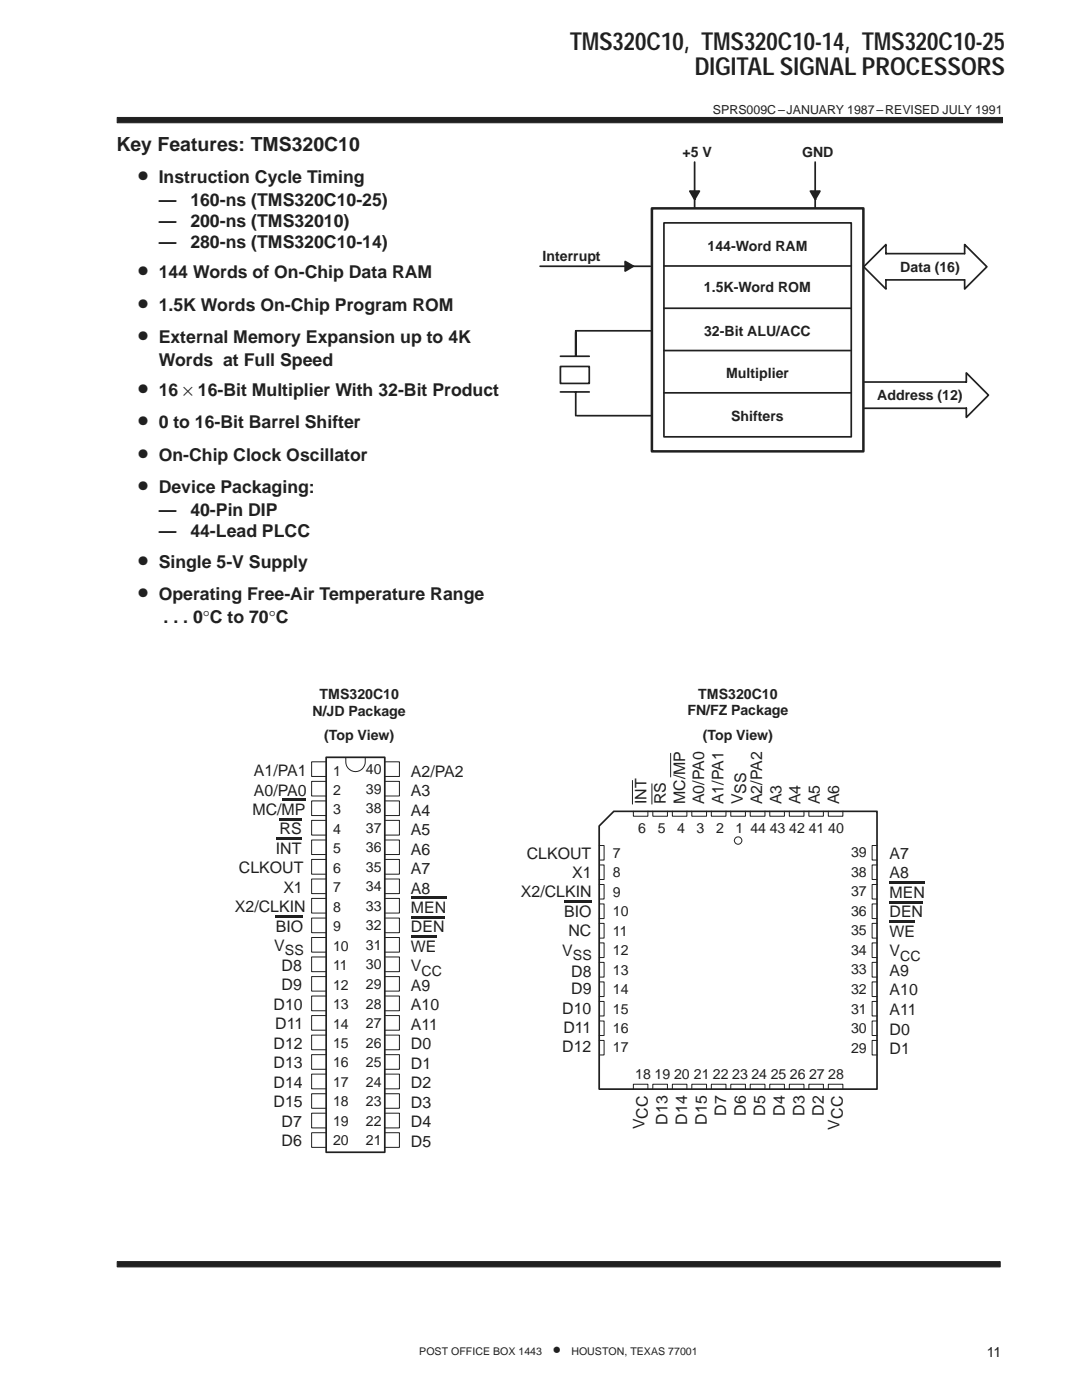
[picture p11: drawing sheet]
<svg xmlns="http://www.w3.org/2000/svg" width="216mm" height="279mm" viewBox="0 0 216 279" stroke-linecap="round" stroke-linejoin="round" font-family="sans-serif">
<path d="M130.1 41.6h42.2v48.5h-42.2z" fill="none" stroke="#231f20" stroke-width=".5"/>
<path d="M132.5 44.5h37.4v42.7h-37.4z" fill="none" stroke="#231f20" stroke-width=".34"/>
<path d="M192.5 48.8l4.4 4.4-4.4 4.5z" fill="#fff"/>
<path d="M192.5 50.6v-1.8l4.4 4.4-4.4 4.5v-1.8" fill="none" stroke="#231f20" stroke-width=".34"/>
<path d="M172.3 53.2l4.5-4.4v8.9z" fill="#fff"/>
<path d="M132.5 53.1h37.4M192.5 50.6h-15.7v-1.8l-4.5 4.4 4.5 4.5v-1.8h15.7M132.5 61.5h37.4M132.5 70h37.4M132.5 78.4h37.4" fill="none" stroke="#231f20" stroke-width=".34"/>
<path d="M192.8 74.4l4.4 4.5-4.4 4.4z" fill="#fff"/>
<path d="M138.6 32.3v9.2M162.7 32.3v9.2M107.8 53.1h22M111.8 73.1h5.8v3.4h-5.8zM111.8 71.1h5.8M111.8 78.2h5.8M114.9 78.2v4.8M129.9 66h-15v5.1M172.5 76.2h20.3v-1.8l4.4 4.5-4.4 4.4v-1.8h-20.3M115.1 83h15M65.1 151.1h11.7v78.9h-11.7zM119.6 164.8l2.9-2.9h52.5v55.5h-55.4z" fill="none" stroke="#231f20" stroke-width=".34"/>
<g fill="#231f20" stroke="#231f20" stroke-width=".34">
<path d="M124.7 52.2l1.7 .9-1.7 1z" fill-rule="evenodd"/>
<path d="M137.6 38.1h2l-1 1.7z" fill-rule="evenodd"/>
<path d="M161.7 38.1h1.9l-.9 1.7z" fill-rule="evenodd"/>
</g>
<g fill="none" stroke="#231f20" stroke-width=".2">
<path d="M138.6 39.8h.1M162.7 39.8h.1M126.4 53.1h.1M65.1 152h-2.9v3h2.9M65.1 155.9h-2.9v3h2.9M65.1 159.8h-2.9v3h2.9M69 151.1a2.23 2.23 0 0 0 1.5 2.8 1.94 1.94 0 0 0 2.4-1.9v-.9M76.8 152h2.9v3h-2.9M76.8 155.9h2.9v3h-2.9M76.8 159.8h2.9v3h-2.9M126.2 155.8v4.7M130.1 156.4v4.1"/>
<path d="M133.8 150.3v4.8M65.1 163.7h-2.9v3h2.9M65.1 167.6h-2.9v2.9h2.9M65.1 171.5h-2.9v3h2.9M65.1 175.4h-2.9v2.9h2.9M65.1 179.3h-2.9v2.9h2.9M76.8 163.7h2.9v3h-2.9M76.8 167.6h2.9v2.9h-2.9M76.8 171.5h2.9v3h-2.9M76.8 175.4h2.9v2.9h-2.9M76.8 179.3h2.9v2.9h-2.9M119.6 176.5h.9v2.9h-.9"/>
<path d="M119.6 172.6h.9v2.9h-.9M119.6 168.7h.9v2.9h-.9M126.4 161.9v1h2.9v-1M130.3 161.9v1h2.9v-1M134.2 161.9v1h2.9v-1M138 161.9v1h3v-1M141.9 161.9v1h3v-1M145.8 161.9v1h2.9v-1M149.7 161.9v1h2.9v-1M153.6 161.9v1h2.9v-1M157.5 161.9v1h2.9v-1M161.4 161.9v1h2.9v-1"/>
<path d="M165.3 161.9v1h2.9v-1M175 176.5h-1v2.9h1M175 172.6h-1v2.9h1M175 168.7h-1v2.9h1M65.1 183.2h-2.9v2.9h2.9M65.1 187.1h-2.9v2.9h2.9M65.1 191h-2.9v2.9h2.9M65.1 194.9h-2.9v2.9h2.9M65.1 198.8h-2.9v2.9h2.9M76.8 183.2h2.9v2.9h-2.9M76.8 187.1h2.9v2.9h-2.9M76.8 191h2.9v2.9h-2.9"/>
<path d="M76.8 194.9h2.9v2.9h-2.9M76.8 198.8h2.9v2.9h-2.9M119.6 199.9h.9v2.9h-.9M119.6 196h.9v2.9h-.9M119.6 192.1h.9v2.9h-.9M119.6 188.2h.9v2.9h-.9M119.6 184.3h.9v2.9h-.9M119.6 180.4h.9v2.9h-.9M175 199.9h-1v2.9h1M175 196h-1v2.9h1M175 192.1h-1v2.9h1M175 188.2h-1v2.9h1"/>
<path d="M175 184.3h-1v2.9h1M175 180.4h-1v2.9h1M65.1 202.7h-2.9v2.9h2.9M65.1 206.6h-2.9v2.9h2.9M65.1 210.5h-2.9v2.9h2.9M65.1 214.4h-2.9v2.9h2.9M65.1 218.3h-2.9v2.9h2.9M76.8 202.7h2.9v2.9h-2.9M76.8 206.6h2.9v2.9h-2.9M76.8 210.5h2.9v2.9h-2.9M76.8 214.4h2.9v2.9h-2.9M76.8 218.3h2.9v2.9h-2.9"/>
<path d="M119.6 207.6h.9v2.9h-.9M119.6 203.8h.9v2.9h-.9M126.4 217.4v-1h2.9v1M130.3 217.4v-1h2.9v1M134.2 217.4v-1h2.9v1M138 217.4v-1h3v1M141.9 217.4v-1h3v1M145.8 217.4v-1h2.9v1M149.7 217.4v-1h2.9v1M153.6 217.4v-1h2.9v1M157.5 217.4v-1h2.9v1M161.4 217.4v-1h2.9v1"/>
<path d="M165.3 217.4v-1h2.9v1M175 207.6h-1v2.9h1M175 203.8h-1v2.9h1M65.1 222.2h-2.9v2.9h2.9M65.1 226.1h-2.9v2.9h2.9M76.8 222.2h2.9v2.9h-2.9M76.8 226.1h2.9v2.9h-2.9"/>
<circle cx="147.3" cy="167.8" r=".74"/>
</g>
<path d="M56.2 159.6h4.8M55 167.4h5.2M55.8 163.5h4.4M82 179.2h7.1M112.6 179.9h5.5M177.5 176.2h7.1M55 183h5.5M82 183.1h6.7M82 187h5.1M177.5 180.1h6.7M177.5 184h5.1" fill="none" stroke="#231f20" stroke-width=".4"/>
<g fill="#231f20" stroke="#231f20" stroke-width=".2">
<path d="M23.4 23.4h176.6v1.1h-176.6z" fill-rule="evenodd"/>
<path d="M23.4 251.8h176.2v1h-176.2z" fill-rule="evenodd"/>
</g>
<g font-size="4.9" fill="#231f20">
<text x="113.7" y="10">TMS320C10, TMS320C10-14, TMS320C10-25</text>
<text x="138.7" y="14.9">DIGITAL SIGNAL PROCESSORS</text>
<text x="27.5" y="36.5">•</text>
<text x="27.5" y="55.6">•</text>
<text x="27.5" y="62">•</text>
<text x="27.5" y="68.4">•</text>
<text x="27.5" y="79">•</text>
<text x="27.5" y="85.5">•</text>
<text x="27.5" y="91.9">•</text>
<text x="27.5" y="98.3">•</text>
<text x="27.5" y="113.4">•</text>
<text x="27.5" y="119.8">•</text>
</g>
<text font-size="3.9" fill="#231f20" x="23.2" y="30.2">Key Features: TMS320C10</text>
<g font-size="3.5" fill="#231f20">
<text x="31.7" y="36.5">Instruction Cycle Timing</text>
<text x="31.7" y="41">—</text>
<text x="38" y="41">160-ns (TMS320C10-25)</text>
<text x="31.7" y="45.3">—</text>
<text x="38" y="45.3">200-ns (TMS32010)</text>
<text x="31.7" y="49.5">—</text>
<text x="38" y="49.5">280-ns (TMS320C10-14)</text>
<text x="31.7" y="55.6">144 Words of On-Chip Data RAM</text>
<text x="31.7" y="62">1.5K Words On-Chip Program ROM</text>
<text x="31.7" y="68.4">External Memory Expansion up to 4K</text>
<text x="31.7" y="73">Words at Full Speed</text>
<text x="31.7" y="79">16 × 16-Bit Multiplier With 32-Bit Product</text>
<text x="31.7" y="85.5">0 to 16-Bit Barrel Shifter</text>
<text x="31.7" y="91.9">On-Chip Clock Oscillator</text>
<text x="31.7" y="98.3">Device Packaging:</text>
<text x="31.7" y="102.9">—</text>
<text x="31.7" y="107.1">—</text>
<text x="38" y="102.9">40-Pin DIP</text>
<text x="38" y="107.1">44-Lead PLCC</text>
<text x="31.7" y="113.4">Single 5-V Supply</text>
<text x="31.7" y="119.8">Operating Free-Air Temperature Range</text>
<text x="32.6" y="124.4">. . . 0°C to 70°C</text>
<text x="110.3" y="270.4">•</text>
</g>
<g font-size="3.2" fill="#231f20">
<text x="50.7" y="154.9">A1/PA1</text>
<text x="82" y="155">A2/PA2</text>
<text x="50.7" y="158.8">A0/PA0</text>
<text x="82" y="158.9">A3</text>
<text x="129" y="160.5" transform="rotate(-90 129 160.5)">INT</text>
<text x="132.9" y="160.5" transform="rotate(-90 132.9 160.5)">RS</text>
<text x="136.7" y="160.5" transform="rotate(-90 136.7 160.5)">MC/MP</text>
<text x="140.5" y="160.5" transform="rotate(-90 140.5 160.5)">A0/PA0</text>
<text x="144.4" y="160.5" transform="rotate(-90 144.4 160.5)">A1/PA1</text>
<text x="148.2" y="160.5" transform="rotate(-90 148.2 160.5)">VSS</text>
<text x="152.1" y="160.5" transform="rotate(-90 152.1 160.5)">A2/PA2</text>
<text x="155.9" y="160.5" transform="rotate(-90 155.9 160.5)">A3</text>
<text x="159.8" y="160.5" transform="rotate(-90 159.8 160.5)">A4</text>
<text x="163.6" y="160.5" transform="rotate(-90 163.6 160.5)">A5</text>
<text x="167.4" y="160.5" transform="rotate(-90 167.4 160.5)">A6</text>
<text x="50.4" y="162.6">MC/MP</text>
<text x="55.8" y="166.5">RS</text>
<text x="82" y="162.8">A4</text>
<text x="82" y="166.7">A5</text>
<text x="55" y="170.4">INT</text>
<text x="82" y="170.6">A6</text>
<text x="105.1" y="171.4">CLKOUT</text>
<text x="177.5" y="171.4">A7</text>
<text x="47.7" y="174.3">CLKOUT</text>
<text x="56.5" y="178.2">X1</text>
<text x="82" y="174.5">A7</text>
<text x="82" y="178.3">A8</text>
<text x="103.9" y="179.1">X2/CLKIN</text>
<text x="114.2" y="175.2">X1</text>
<text x="177.5" y="175.3">A8</text>
<text x="177.5" y="179.2">MEN</text>
<text x="46.9" y="182.1">X2/CLKIN</text>
<text x="55" y="186">BIO</text>
<text x="82" y="182.2">MEN</text>
<text x="112.6" y="183">BIO</text>
<text x="177.5" y="183.1">DEN</text>
<text x="54.7" y="189.9">V</text>
<text x="82" y="186.1">DEN</text>
<text x="82" y="190">WE</text>
<text x="112.2" y="190.7">V</text>
<text x="113.4" y="186.8">NC</text>
<text x="177.5" y="187">WE</text>
<text x="177.5" y="190.9">V</text>
<text x="56.2" y="193.7">D8</text>
<text x="56.2" y="197.6">D9</text>
<text x="82" y="193.9">V</text>
<text x="82" y="197.8">A9</text>
<text x="114" y="194.9">D8</text>
<text x="177.5" y="194.8">A9</text>
<text x="54.6" y="201.5">D10</text>
<text x="82" y="201.6">A10</text>
<text x="112.2" y="202.3">D10</text>
<text x="114" y="198.4">D9</text>
<text x="177.5" y="198.7">A10</text>
<text x="177.5" y="202.6">A11</text>
<text x="54.6" y="209.3">D12</text>
<text x="54.9" y="205.4">D11</text>
<text x="82" y="205.5">A11</text>
<text x="82" y="209.4">D0</text>
<text x="112.4" y="206.1">D11</text>
<text x="177.5" y="206.5">D0</text>
<text x="54.6" y="213.2">D13</text>
<text x="82" y="213.3">D1</text>
<text x="112.2" y="210">D12</text>
<text x="177.5" y="210.4">D1</text>
<text x="54.6" y="217.1">D14</text>
<text x="54.6" y="221">D15</text>
<text x="82" y="217.2">D2</text>
<text x="82" y="221">D3</text>
<text x="56.2" y="224.9">D7</text>
<text x="82" y="224.9">D4</text>
<text x="128.6" y="225.2" transform="rotate(-90 128.6 225.2)">VCC</text>
<text x="133.2" y="224.5" transform="rotate(-90 133.2 224.5)">D13</text>
<text x="137.1" y="224.5" transform="rotate(-90 137.1 224.5)">D14</text>
<text x="141" y="224.5" transform="rotate(-90 141 224.5)">D15</text>
<text x="144.9" y="222.7" transform="rotate(-90 144.9 222.7)">D7</text>
<text x="148.8" y="222.7" transform="rotate(-90 148.8 222.7)">D6</text>
<text x="152.7" y="222.7" transform="rotate(-90 152.7 222.7)">D5</text>
<text x="156.6" y="222.7" transform="rotate(-90 156.6 222.7)">D4</text>
<text x="160.5" y="222.7" transform="rotate(-90 160.5 222.7)">D3</text>
<text x="164.4" y="222.7" transform="rotate(-90 164.4 222.7)">D2</text>
<text x="167.5" y="225.5" transform="rotate(-90 167.5 225.5)">VCC</text>
<text x="56.2" y="228.7">D6</text>
<text x="82" y="228.8">D5</text>
</g>
<g font-size="2.8" fill="#231f20">
<text x="136.2" y="31.4">+5 V</text>
<text x="160" y="31.4">GND</text>
<text x="108.3" y="52.1">Interrupt</text>
<text x="141.2" y="50.1">144-Word RAM</text>
<text x="140.5" y="58.2">1.5K-Word ROM</text>
<text x="179.6" y="54.2">Data (16)</text>
<text x="140.5" y="67">32-Bit ALU/ACC</text>
<text x="144.9" y="75.5">Multiplier</text>
<text x="145.9" y="84">Shifters</text>
<text x="175" y="79.9">Address (12)</text>
<text x="62.4" y="142.9">N/JD Package</text>
<text x="63.8" y="139.5">TMS320C10</text>
<text x="137.2" y="142.6">FN/FZ Package</text>
<text x="139.3" y="139.5">TMS320C10</text>
<text x="64.7" y="147.6">(Top View)</text>
<text x="140.2" y="147.6">(Top View)</text>
<text x="66.5" y="154.8">1</text>
<text x="73" y="154.5">40</text>
<text x="66.5" y="158.7">2</text>
<text x="73" y="158.4">39</text>
<text x="66.5" y="162.5">3</text>
<text x="66.5" y="166.4">4</text>
<text x="73" y="162.3">38</text>
<text x="73" y="166.2">37</text>
<text x="127.3" y="166.2">6</text>
<text x="131.2" y="166.2">5</text>
<text x="135.1" y="166.2">4</text>
<text x="139" y="166.2">3</text>
<text x="142.9" y="166.2">2</text>
<text x="146.8" y="166.2">1</text>
<text x="149.7" y="166.2">44 43 42 41 40</text>
<text x="66.5" y="170.3">5</text>
<text x="73" y="170.1">36</text>
<text x="73" y="174">35</text>
<text x="122.3" y="171.2">7</text>
<text x="169.8" y="171.1">39</text>
<text x="66.5" y="174.2">6</text>
<text x="66.5" y="178.1">7</text>
<text x="73" y="177.9">34</text>
<text x="122.3" y="175.1">8</text>
<text x="122.3" y="179">9</text>
<text x="169.8" y="175">38</text>
<text x="169.8" y="178.9">37</text>
<text x="66.5" y="182">8</text>
<text x="66.5" y="185.9">9</text>
<text x="73" y="181.8">33</text>
<text x="73" y="185.7">32</text>
<text x="122.3" y="182.8">10</text>
<text x="169.8" y="182.8">36</text>
<text x="56.9" y="190.7">SS</text>
<text x="66.5" y="189.7">10</text>
<text x="73" y="189.6">31</text>
<text x="114.3" y="191.5">SS</text>
<text x="122.3" y="186.7">11</text>
<text x="122.3" y="190.6">12</text>
<text x="169.8" y="186.7">35</text>
<text x="169.8" y="190.6">34</text>
<text x="179.6" y="191.7">CC</text>
<text x="66.5" y="193.6">11</text>
<text x="66.5" y="197.5">12</text>
<text x="73" y="193.5">30</text>
<text x="73" y="197.4">29</text>
<text x="84.1" y="194.7">CC</text>
<text x="122.3" y="194.5">13</text>
<text x="169.8" y="194.5">33</text>
<text x="66.5" y="201.4">13</text>
<text x="73" y="201.3">28</text>
<text x="122.3" y="198.4">14</text>
<text x="122.3" y="202.3">15</text>
<text x="169.8" y="198.4">32</text>
<text x="169.8" y="202.3">31</text>
<text x="66.5" y="205.3">14</text>
<text x="66.5" y="209.2">15</text>
<text x="73" y="205.2">27</text>
<text x="73" y="209.1">26</text>
<text x="122.3" y="206.2">16</text>
<text x="169.8" y="206.2">30</text>
<text x="66.5" y="213">16</text>
<text x="73" y="213">25</text>
<text x="122.3" y="210">17</text>
<text x="126.7" y="215.3">18 19 20</text>
<text x="138.4" y="215.3">21 22 23 24 25 26</text>
<text x="161.4" y="215.3">27 28</text>
<text x="169.8" y="210.1">29</text>
<text x="66.5" y="216.9">17</text>
<text x="66.5" y="220.8">18</text>
<text x="73" y="216.9">24</text>
<text x="73" y="220.8">23</text>
<text x="66.5" y="224.7">19</text>
<text x="73" y="224.7">22</text>
<text x="66.5" y="228.6">20</text>
<text x="73" y="228.6">21</text>
<text x="196.9" y="270.7">11</text>
</g>
<text font-size="2.5" fill="#231f20" x="142.3" y="22.7">SPRS009C–JANUARY 1987–REVISED JULY 1991</text>
<g font-size="2.1" fill="#231f20">
<text x="83.7" y="270.4">POST OFFICE BOX 1443</text>
<text x="114" y="270.4">HOUSTON, TEXAS 77001</text>
</g>
</svg>
